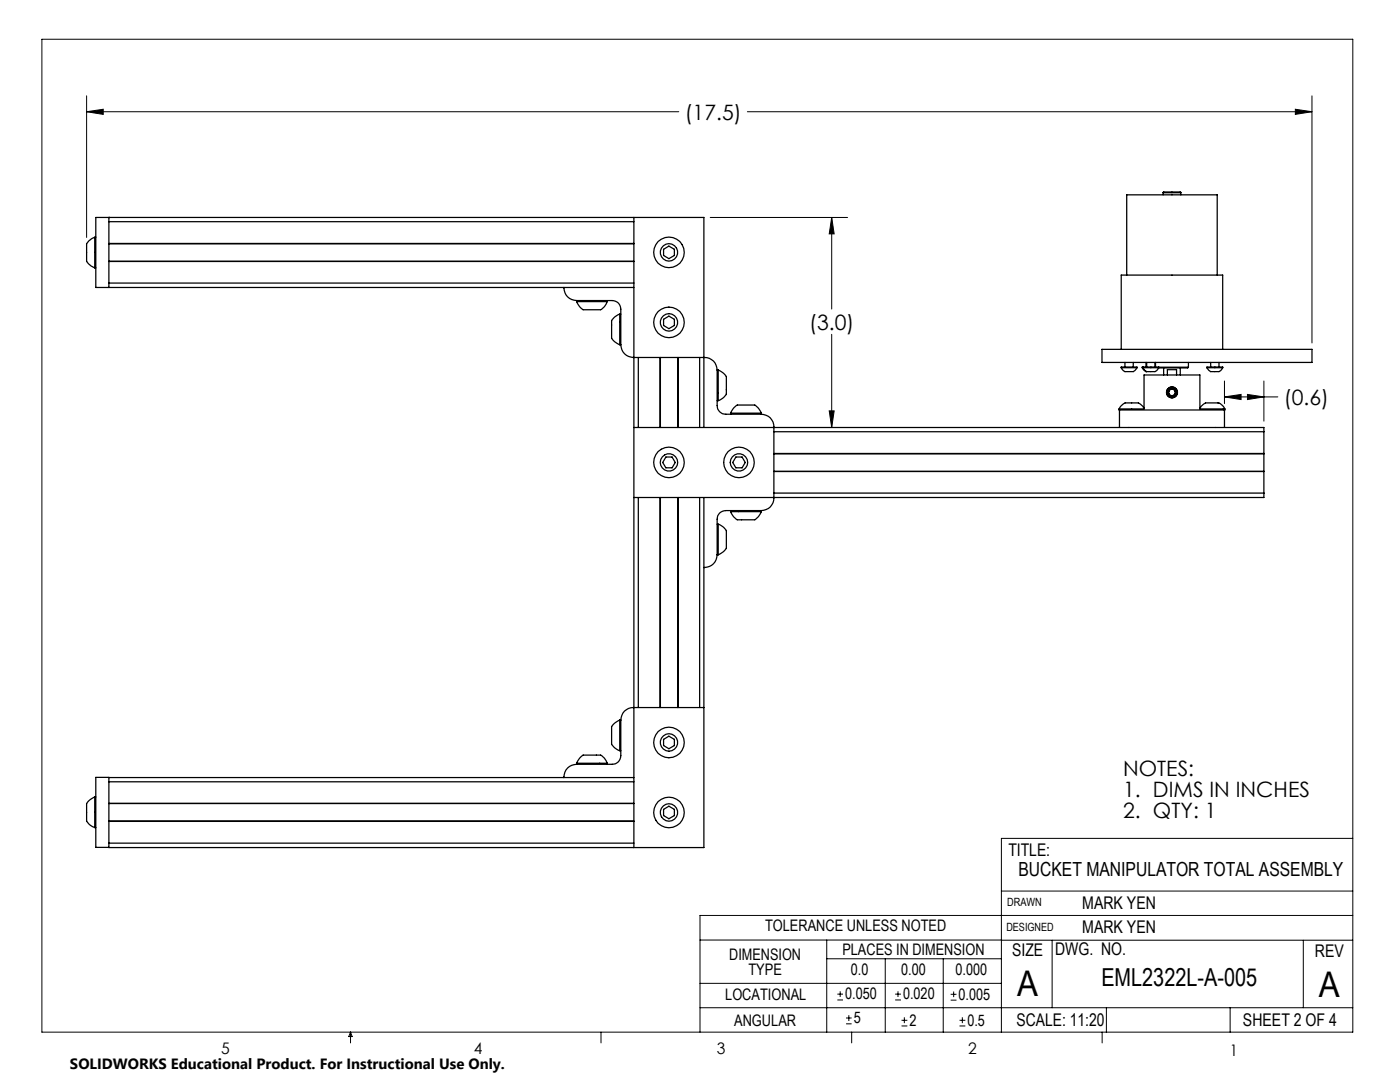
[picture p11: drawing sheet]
<svg xmlns="http://www.w3.org/2000/svg" width="279mm" height="216mm" viewBox="0 0 279 216" stroke-linecap="round" stroke-linejoin="round" font-family="sans-serif">
<g fill="none" stroke="#000" stroke-width=".2">
<path d="M8.4 7.8h261.6v198.2h-261.6zM17.3 19.1v28.3M261.8 19.1v49.3M17.3 22.3l3.3-.5v1zM17.3 22.3h118.2M149.2 22.3h112.6M258.5 21.8l3.3 .5-3.3 .5zM141.7 43.4h27.5M166 43.4l.5 3.3h-1zM166 43.4v18.3M166 66.7v18.6M244.4 79.2l3.3-.5v1z"/>
<path d="M244.4 76v4.5M244.4 79.2h10.6M249 78.7l3.2 .5-3.2 .5zM252.2 76v8M165.5 82h1l-.5 3.3zM199.8 177.8h70.2M270 167.3h-70.2v38.7M139.7 187.6h60.2M139.7 196.2h60.1M165 187.6v18.4M165 191.3h34.8M167.1 199.5h1.1"/>
<path d="M167.1 198.4h1.1M167.7 197.8v1.1M176.7 191.3v14.7M178.6 199.5h1.2M178.6 198.4h1.2M179.2 197.8v1.1M188.2 191.3v14.7M189.7 199.6h1.2M189.7 198.4h1.2M190.3 197.8v1.2M199.8 187.6h70.2M210 187.6v13.5"/>
<path d="M260.1 187.6v13.5M270 182.7h-130.3v23.3M70 206v2.1M70 206l.3 .8h-.7zM119.9 206v2.1M139.7 201.1h130.3M168.8 204.3h1.2M168.8 203.1h1.2M169.4 202.6v1.1M170 206v2.1M179.9 204.7h1.2M179.9 203.6h1.2"/>
<path d="M180.5 203v1.2M191.5 204.7h1.2M191.5 203.6h1.2M192.1 203v1.2M220 206v2.1M220.8 201.1v4.9M245.5 201.1v4.9"/>
</g>
<path d="M17.3 22.3l3.3-.5v1zM258.5 21.8l3.3 .5-3.3 .5zM166 43.4l.5 3.3h-1zM165.5 82h1l-.5 3.3zM244.4 79.2l3.3-.5v1zM249 78.7l3.2 .5-3.2 .5z" fill="#000"/>
<g fill="none" stroke="#000" stroke-width=".25">
<path d="M232.1 38.5l.1-.2h3.4l.1 .2M232.1 38.5h3.6M232.1 38.5v.4M235.7 38.5v.4M18.9 47.3a2.09 2.09 0 0 0-1.6 2.5v1.7a1.59 1.59 0 0 0 1.1 1.7l.5 .2M18.9 47.3v6.1M18.9 47.3h.2M18.9 53.4h.2M21.7 43.4h.1M21.7 43.4v14M21.7 48.6h104.8M21.7 52.2h104.8"/>
<path d="M21.7 52.1h104.8M21.7 44.2h104.8M21.7 56.5h104.8M112.5 57.4a2.53 2.53 0 0 0 2.6 2.6M115.1 60h7.1a1.69 1.69 0 0 1 1.7 1.7v7.1M115.1 60v.2M121.2 60v.2M126.5 57.4h-107.4v-14h121.4v41.9M126.5 43.4v125.7M132.4 49.7l1.1-.6 1.1 .6v1.3l-1.1 .6-1.1-.6zM224.9 54.9v-16h18v16M115.1 60.2a2.95 2.95 0 0 0 1.4 1.6h2.5a1.93 1.93 0 0 0 2.1-1.4l.1-.2"/>
<path d="M115.1 60.2h6.1M123.7 62.7a2.63 2.63 0 0 0-1.6 1.4v2.5a1.94 1.94 0 0 0 1.3 2.1l.3 .1M123.7 62.7v6.1M123.7 62.7h.2M123.7 68.8h.2M123.9 68.8a2.53 2.53 0 0 0 2.5 2.5h14.2a2.47 2.47 0 0 1 2.5 2.5M127.4 71.3v14M131.7 71.3v14M131.8 71.3v14M132.4 63.7l1.1-.6 1.1 .6v1.2l-1.1 .7-1.1-.7zM135.3 71.3v14M139.6 71.3v14"/>
<path d="M143.1 73.8v7.1a1.69 1.69 0 0 0 1.8 1.8h7M143.1 79.9h.2M143.1 73.8h.2M143.3 73.8a2.95 2.95 0 0 1 1.7 1.4v2.6a1.68 1.68 0 0 1-1.2 1.9l-.5 .2M143.3 73.8v6.1M219.9 69.7h41.9v2.6h-41.9zM223.8 73.4l.1 .2a1.28 1.28 0 0 0 1.5 .6 1.26 1.26 0 0 0 1.5-.8M223.8 73.4h3.1M223.8 73.4v-.2h3.1v.2M223.8 69.7v-14.8h20.2v14.8M224.5 72.3v.9M226.2 72.3v.9"/>
<path d="M228 73.4l.4 .5 .4 .3M228 73.4h.1M228.1 73.4l.7 .8M228.1 73.4h3.1M228.1 73.2h3.1v.2M228.1 73.2l-.1 .2M228.1 73.2v.2M228.7 72.3v.9M228.8 72.3v.9M230.5 72.3v.9M230.6 72.3v.9M231.2 73.4l-.2 .3a1.21 1.21 0 0 1-1.3 .5h-.9"/>
<path d="M231.2 73.3h6M232.2 73.4v1.4M233 74.8v-1h1.8v1M233.2 78.3v.4l.3 .3M233.2 78.3l.3 .7M233.5 77.6l-.3 .3v.4M233.5 77.6l-.3 .7M233.5 77.6l.3-.1 .5 .1M233.5 77.6h.8M233.5 79l.3 .1 .5-.1M233.5 79h.8M234.3 77.6l.3 .3v.4"/>
<path d="M234.3 77.6l.3 .7M234.6 78.3v.4l-.3 .3M234.6 78.3l-.3 .7M235.5 73.4v1.4M237.2 73.3l-.2 .1h-5.8M237.2 72.3v1M240.9 73.4l.2 .3a1.14 1.14 0 0 0 1.4 .5 1.24 1.24 0 0 0 1.5-.8M240.9 73.4h3.1M240.9 73.4v-.2h3.1v.2M241.6 72.3v.9M243.3 72.3v.9M126.5 85.3h125.7v.8"/>
<path d="M127.4 99.3v41.9M131.7 99.3v41.9M131.8 99.3v41.9M132.9 91.2h1.2l.7 1.1-.7 1h-1.2l-.6-1zM135.3 99.3v41.9M139.6 99.3v41.9M140.5 99.3v69.8h-118.8v-14h-2.6v14h2.6M145.8 82.4a2.63 2.63 0 0 1 1.4-1.6h2.6a1.68 1.68 0 0 1 1.9 1.2l.2 .4M145.8 82.4h6.1M145.8 82.4v.3M146.9 91.2h1.2l.6 1.1-.6 1h-1.2l-.7-1zM151.9 82.7a2.47 2.47 0 0 1 2.5 2.5v14.1a2.47 2.47 0 0 1-2.5 2.6"/>
<path d="M151.9 82.4v.3M154.4 90.5h97.8M154.4 94.1h97.8M154.4 90.6h97.8M154.4 86.1h97.8M154.4 98.4h97.8M223.3 81.6l.3-.4a1.96 1.96 0 0 1 2.2-.8h.6a1.83 1.83 0 0 1 1.9 1.1v-6.7h11.2v6.7l.1-.3a1.85 1.85 0 0 1 2.2-.8h.5a1.87 1.87 0 0 1 2.1 1.2M223.3 81.6v.2h21.1v-.2M223.3 81.6h5M223.4 81.8v3.5M239.5 81.6h4.9M244.4 81.8v3.5"/>
<path d="M252.2 98.4v.9h-125.7M252.2 86.1v12.3M143.1 110.7a2.53 2.53 0 0 1-2.6 2.5M143.1 110.7h.2M143.1 104.6h.2M143.3 104.6a2.63 2.63 0 0 1 1.7 1.4v2.5a1.94 1.94 0 0 1-1.4 2.1l-.3 .1M143.3 104.6v6.1M145.8 102.1a2.63 2.63 0 0 0 1.4 1.6h2.6a1.68 1.68 0 0 0 1.9-1.1l.2-.5M145.8 102.1h6.1M145.8 101.9v.2M151.9 101.9h-7a1.69 1.69 0 0 0-1.8 1.7v7.1M151.9 101.9v.2"/>
<path d="M18.9 159a2.1 2.1 0 0 0-1.6 2.5v1.2a2.09 2.09 0 0 0 1.6 2.4M18.9 159v6.1M18.9 159h.2M21.7 155.2h104.8M21.7 156h104.8M115.1 152.3a2.95 2.95 0 0 1 1.4-1.6h2.5a1.93 1.93 0 0 1 2.1 1.3l.1 .3M115.1 152.3h6.1M115.1 152.5a2.53 2.53 0 0 0-2.6 2.7M115.1 152.3v.2M121.2 152.3v.2M123.7 143.7a2.95 2.95 0 0 0-1.6 1.4v2.5a1.68 1.68 0 0 0 1.1 2l.5 .2M123.7 143.7v6.1"/>
<path d="M123.7 143.7h.2M123.7 149.8h.2M123.9 143.7v7.1a1.69 1.69 0 0 1-1.7 1.7h-7.1M132.4 147.5l1.1-.6 1.1 .6v1.3l-1.1 .6-1.1-.6zM140.5 141.2h-14.1a2.47 2.47 0 0 0-2.5 2.5M18.9 165.1h.2M21.7 163.9h104.8M21.7 160.3h104.8M21.7 163.8h104.8M21.7 168.2h104.8M132.4 161.5l1.1-.6 1.1 .6v1.2l-1.1 .7-1.1-.7z"/>
<circle cx="133.5" cy="50.4" r="3"/>
<circle cx="133.5" cy="50.4" r="1.74"/>
<circle cx="133.5" cy="64.3" r="3"/>
<circle cx="133.5" cy="64.3" r="1.74"/>
<circle cx="233.9" cy="78.3" r=".66"/>
<circle cx="233.9" cy="78.3" r="1.06"/>
<circle cx="233.9" cy="78.3" r="1.1"/>
<circle cx="133.5" cy="92.3" r="3"/>
<circle cx="133.5" cy="92.3" r="1.74"/>
<circle cx="147.5" cy="92.3" r="1.74"/>
<circle cx="147.5" cy="92.3" r="3"/>
<circle cx="133.5" cy="148.2" r="3"/>
<circle cx="133.5" cy="148.2" r="1.74"/>
<circle cx="133.5" cy="162.1" r="3"/>
<circle cx="133.5" cy="162.1" r="1.74"/>
</g>
<g font-size="7.1">
<text x="203" y="198.7">A</text>
<text x="263.2" y="198.9">A</text>
</g>
<text font-size="4.9" x="219.8" y="196.7">EML2322L-A-005</text>
<g font-size="4.2">
<text x="136.7" y="23.9">(17.5)</text>
<text x="161.5" y="65.8">(3.0)</text>
<text x="256.2" y="80.8">(0.6)</text>
<text x="224.2" y="154.8">NOTES:</text>
<text x="224.2" y="158.9">1. DIMS IN INCHES</text>
<text x="224.2" y="163.1">2. QTY: 1</text>
</g>
<text font-size="3.9" x="203.2" y="174.9">BUCKET MANIPULATOR TOTAL ASSEMBLY</text>
<g font-size="3.5">
<text x="201.2" y="170.7">TITLE:</text>
<text x="216" y="181.4">MARK YEN</text>
<text x="202" y="190.7">SIZE</text>
<text x="210.6" y="190.6">DWG. NO.</text>
<text x="216" y="186.2">MARK YEN</text>
<text x="262.4" y="190.9">REV</text>
<text x="202.9" y="204.6">SCALE: 11:20</text>
<text x="248.1" y="204.6">SHEET 2 OF 4</text>
</g>
<g font-size="3.2">
<text x="152.7" y="185.7">TOLERANCE UNLESS NOTED</text>
<text x="145.5" y="191.5">DIMENSION</text>
<text x="168.1" y="190.5">PLACES IN DIMENSION</text>
<text x="149.4" y="194.6">TYPE</text>
<text x="169.8" y="194.6">0.0</text>
<text x="179.8" y="194.6">0.00</text>
<text x="190.7" y="194.6">0.000</text>
<text x="144.7" y="199.6">LOCATIONAL</text>
<text x="168.7" y="199.4">0.050</text>
<text x="180.2" y="199.4">0.020</text>
<text x="191.3" y="199.5">0.005</text>
<text x="146.5" y="204.6">ANGULAR</text>
<text x="170.4" y="204.2">5</text>
<text x="181.5" y="204.6">2</text>
<text x="193.1" y="204.6">0.5</text>
<text x="44.2" y="210.4">5</text>
<text x="94.6" y="210.3">4</text>
<text x="143.1" y="210.4">3</text>
<text x="193.2" y="210.3">2</text>
<text x="245.4" y="210.6">1</text>
</g>
<text font-size="3" x="14" y="213.3">SOLIDWORKS Educational Product. For Instructional Use Only.</text>
<g font-size="2.3">
<text x="200.8" y="185.7">DESIGNED</text>
<text x="201" y="180.9">DRAWN</text>
</g>
</svg>
